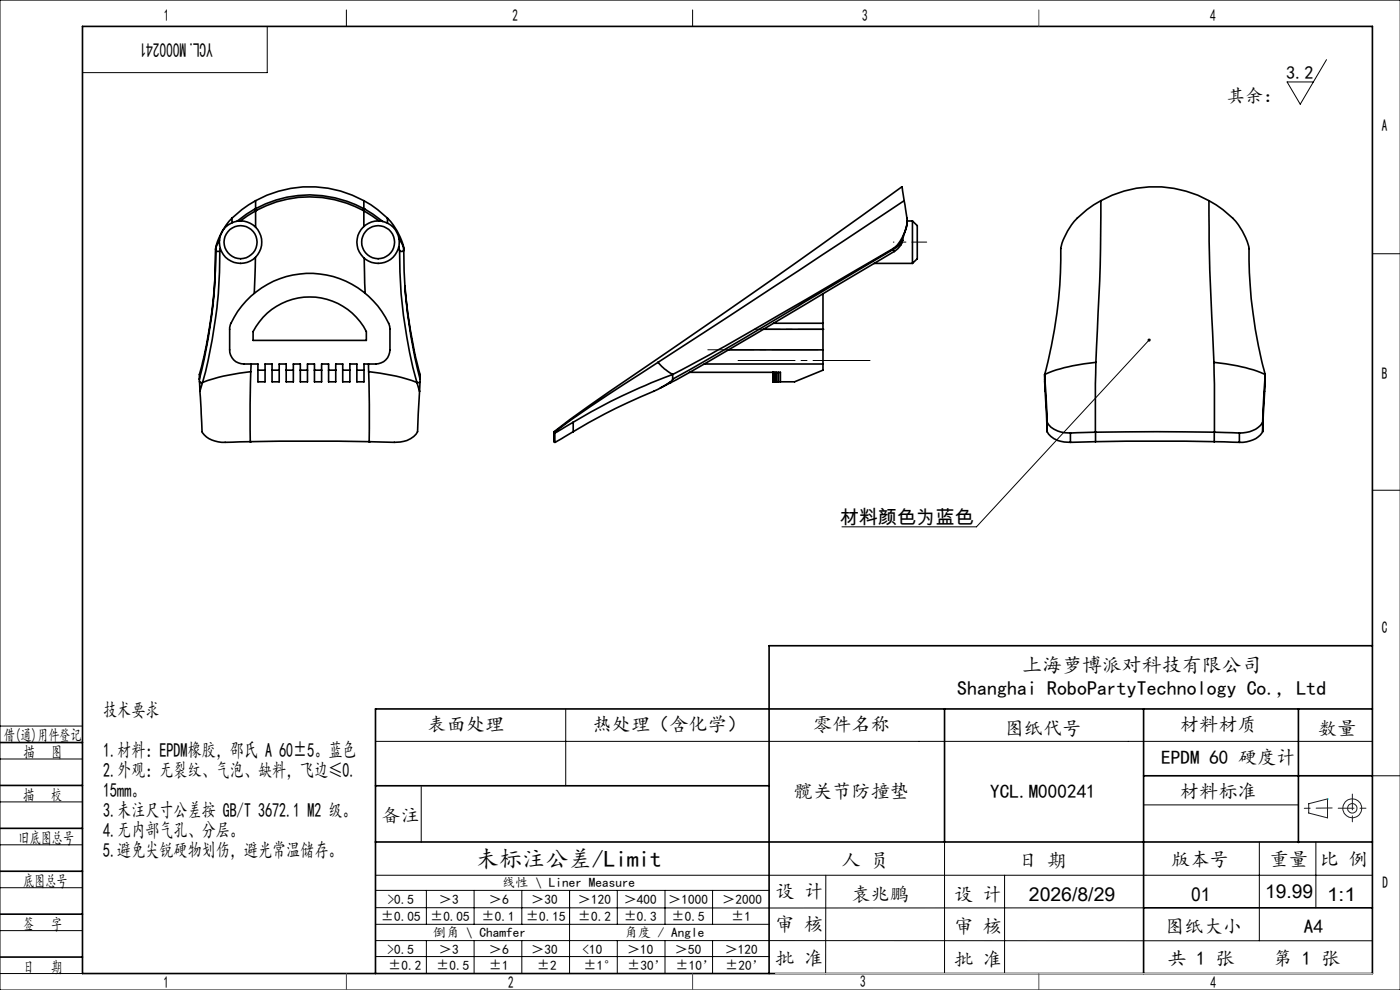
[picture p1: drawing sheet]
<svg xmlns="http://www.w3.org/2000/svg" width="297mm" height="210mm" viewBox="0 0 297 210" stroke-linecap="round" stroke-linejoin="round" font-family="sans-serif">
<g fill="none" stroke="#191924" stroke-width=".21">
<path d="M277.6 170.5l4-1v4l-4-1z"/>
<circle cx="286.9" cy="171.5" r="1.01"/>
<circle cx="286.9" cy="171.5" r="2"/>
</g>
<g fill="none" stroke="#000" stroke-width=".21">
<path d="M0 0h297v210h-297zM56.7 5.6v9.8h-39.2M73.5 2.1v3.5M146.9 2.1v3.5M281.4 12.7l-5.6 9.4-2.7-4.7h5.5M291.1 53.8h5.9M243.8 72.1l-36.6 39.7h-28.6M291.1 104h5.9M0 154h17.5M79.7 157.3h211.4M120 150.4v16.3M0 179.2h17.5"/>
<path d="M0 161h17.5M0 170.1h17.5M89.4 166.9v11.8M200.4 178.6v27.9M242.6 170.7h32.8M267.2 178.6v21M279.2 178.6v14M291.1 164.6h6M0 188.3h17.5M0 197.4h17.5M79.7 185.7h211.4M79.7 199.5l211.4 .1"/>
<path d="M79.7 192.5l162.9 .1M79.7 188.9h83.5M79.7 196.1h83.5M90.5 188.9v7.2M90.5 199.5v7M100.6 188.9v7.2M100.6 199.5v7M110.7 188.9v7.2M110.7 199.5v7M120.8 188.9v17.6M131 188.9v7.2M131 199.5v7"/>
<path d="M141.1 188.9v7.2M141.1 199.5v7M151.2 188.9v7.2M151.2 199.5v7M175.2 185.7v20.9M213.1 185.7v20.8M0 206.5h17.5M79.7 202.9h83.5M163.2 206.5h127.9"/>
</g>
<path d="M150.2 74.2h23.4" fill="none" stroke="#000" stroke-width=".21" stroke-dasharray="30.5 1.3 1.3 1.3" stroke-dashoffset="20.7"/>
<path d="M160 69.8h14.8" fill="none" stroke="#000" stroke-width=".21" stroke-dasharray="30.5 1.3 1.3 1.3" stroke-dashoffset="25"/>
<path d="M156.6 76.5h28" fill="none" stroke="#000" stroke-width=".21" stroke-dasharray="30.5 1.3 1.3 1.3" stroke-dashoffset="18.4"/>
<path d="M193.6 51.4h-4.1" fill="none" stroke="#000" stroke-width=".21" stroke-dasharray="30.5 1.3 1.3 1.3" stroke-dashoffset="30.3"/>
<path d="M193.6 51.4h3" fill="none" stroke="#000" stroke-width=".21" stroke-dasharray="30.5 1.3 1.3 1.3"/>
<g fill="none" stroke="#000" stroke-width=".35">
<path d="M17.5 5.6h273.6v200.9h-273.6zM45.8 52.9a.5 .5 0 0 0 .3 .4 .5 .5 0 0 0 .5-.1M45.8 52.9a86 86 0 0 1-.6 11.2 106.5 106.5 0 0 1-2.9 16.3M45.8 52.7a95.6 95.6 0 0 1-3.5 26.7v1M45.8 52.7v.2M46.6 51l-.7 1.3-.1 .6M46.6 53.2a91.3 91.3 0 0 1-.5 11.2 115.4 115.4 0 0 1-3.1 16.7M46.7 52.7l-.1 .5M49.2 46.3a13.1 13.1 0 0 0-3.4 6.4M49.2 46.3v1M54 44.3l-3.7 2.6M54 44.3l.2 .4"/>
<path d="M54.2 54.6l-.3 7.6M54.2 42.6a23.7 23.7 0 0 1 23 0M54.2 44.3a24 24 0 0 1 23 0M54.2 44.3l.2 .3M54.2 42.6l-2.9 1.9-2.1 1.8M54.2 44.7l-3.2 2.2M54.2 44.7v3.5M54.2 42.6v1.7M54.2 44.3h-.2M54.4 44.6a23.8 23.8 0 0 1 22.6 0M54.4 44.6l-.2 .1M77 44.6l.2 .1"/>
<path d="M77.2 44.3l-.2 .3M77.2 44.3h.2M77.2 42.6l2.9 1.9 2.1 1.8M77.2 44.7l3.2 2.2M77.2 44.7v3.3M77.2 42.6v1.7M77.3 54.7l.2 7.5M77.4 44.3l3.8 2.7M77.4 44.3l-.2 .4M82.2 46.3a11.2 11.2 0 0 1 3.5 6.9M82.2 46.3v1M84.6 52.4l.2 .8"/>
<path d="M84.6 50.6l.9 1.5 .2 .8M84.8 53.2a101.9 101.9 0 0 0 3.6 27.9M85.7 52.9a.5 .5 0 0 1-.4 .4 .5 .5 0 0 1-.5-.1M85.7 52.9a108.8 108.8 0 0 0 3.4 27.5M185.4 55.9h8.2M189.5 52.7l-35.8 20.8-11 5.9M189.5 52.9l-31.6 18.8-15.2 8.7M189.5 52.9l.2 .4M189.5 52.7v.2M189.7 53.3l-13.7 8.1a970.1 970.1 0 0 1-33.7 19.8M191.5 51a3.9 3.9 0 0 1-1.8 2.3M191.5 51a5.3 5.3 0 0 1-2 1.9"/>
<path d="M191.8 42.6l-.5-3-27.1 19.4-30.6 21.1a293.5 293.5 0 0 0-16.1 11.5M191.8 42.6l.2 .9a12.3 12.3 0 0 1 .4 4.2 8 8 0 0 1-2.9 5M191.8 42.6l-22.3 14.8-29.9 19.5M192.4 46.8v1.1l-.9 3.1M192.4 46.9h1.2M193.6 46.9v9M193.6 46.9l1 1v7l-1 1M233.5 42.6a523.7 523.7 0 0 1-1 34.3M233.5 42.6a23.7 23.7 0 0 1 23 0M233.5 42.6a15.7 15.7 0 0 0-8 8.3l-.4 1.6a100.6 100.6 0 0 1-3.5 26.9M256.5 42.6a516.1 516.1 0 0 0 1 34.3M256.5 42.6a16 16 0 0 1 7.7 7.8l.4 .8a7.3 7.3 0 0 1 .4 4 99.9 99.9 0 0 0 3.4 24.2"/>
<path d="M52.2 63.8a18.4 18.4 0 0 1 30.5 5.5v4.9a3 3 0 0 1-3 3h-2.5v3.8h-1.5v-3.8h-1.5v3.8h-1.5v-3.8h-1.5v3.8h-1.5v-3.8h-1.5v3.8h-1.5v-3.8h-1.5v3.8h-1.5v-3.8h-1.5v3.8h-1.5v-3.8h-1.5v3.8h-1.5v-3.8h-1.5v3.8h-1.5v-3.8h-3a2.95 2.95 0 0 1-3-3v-4.7l.3-.9a17.1 17.1 0 0 1 3.2-4.8zM53.2 78.8l-5.9 1-4.3 1.3M53.2 78.8l-.1 14.9M53.3 77.2l-.1 1.6M54.7 78.5h1.5M55.8 67.3a13.5 13.5 0 0 1 21.9 3v1.9h-24v-1.9zM57.7 78.5h1.5M60.7 78.5h1.5M63.7 78.5h1.5M66.7 78.5h1.5M69.7 78.5h1.5M72.7 78.5h1.5"/>
<path d="M75.7 78.5h1.5M78.2 77.2v1.6M78.2 78.8l5.9 1 4.3 1.3M78.2 78.8l.1 14.9M85.9 60.6a96.9 96.9 0 0 0 3.2 18.8v1M139.6 76.9l.3 .3a9.7 9.7 0 0 0 2.8 2.2M139.6 76.9l-14.6 9.5-7.4 5.3M142.7 79.4a125.2 125.2 0 0 0-21.1 10.2M142.7 79.4v1M146.3 79h19.3v2M149.4 77.2h25.2M154.6 74.2h20"/>
<path d="M162 69.8h12.6M164 79v2M164.1 79v2h.1M164.1 68.6h10.5M164.2 79v2M164.5 79v2h.2M164.7 79v2M165.1 79v2h.5M174.6 68.6v1.2M174.6 74.2v3M174.6 62.3v6.3M174.6 69.8v4.4"/>
<path d="M174.6 77.2v1.3l-6 2.5h-3M221.6 79.4l.5 10.2M221.6 79.4l.5 12.2M232.5 76.9l-.1 14.8M232.5 76.9a33.5 33.5 0 0 0-10.9 2.5M257.5 76.9l.1 14.8M257.5 76.9a33.5 33.5 0 0 1 10.9 2.5M268.4 79.4l-.5 10.2M268.4 79.4l-.5 12.2M42.3 80.4v.6M42.3 81l.3 .2 .4-.1M42.3 81l.1 2"/>
<path d="M42.4 83l.5 8.6a5.1 5.1 0 0 0 4.9 2.2l5.3-.1M43 81.1l-.6 1.9M53.1 93.7h25.2M53.1 93.7h.1M78.3 93.7h.1M88.4 81.1l.6 1.9M89 83l-.4 8.6a5.1 5.1 0 0 1-5 2.2l-5.3-.1M89.1 80.4v.6M89.1 81l-.3 .2-.4-.1M89.1 81l-.1 2M117.5 91.6l.1 2.1M117.5 91.6l.1 .1"/>
<path d="M117.6 91.7l.1 .2M117.6 91.7h.1M117.6 93.7h.1M117.6 93.7l.1 .1M117.6 91.7v2M117.7 91.9v1.9M121.6 89.6l-3.9 2.3M121.6 91.6l-3.9 2.2M121.6 89.6v2M142.2 81a27.9 27.9 0 0 1-6.4 3.2 115.9 115.9 0 0 0-14.2 7.4M142.2 81l.1 .2M142.3 81.2l-2.2 1.1"/>
<path d="M142.7 80.4l-.5 .6M164.2 81h.2M164.7 81h.4M222.1 89.6a5.1 5.1 0 0 0 5 2.3M222.1 91.6a5 5 0 0 0 5 2.2M222.1 89.6v2M227.1 91.9v1.9M232.4 91.7l-5.3 .2M232.4 91.7h.1M232.4 91.7h25.2M232.4 93.7h25.2M232.4 93.7l-5.3 .1"/>
<path d="M232.4 91.7v2M257.6 93.7l5.3 .1M257.6 91.7h.1M257.6 91.7v2M257.6 91.7l5.3 .2M262.9 91.9v1.9M267.9 89.6a5.2 5.2 0 0 1-5 2.3M267.9 91.6a5.1 5.1 0 0 1-5 2.2M267.9 89.6v2M291.1 137h-127.9v69.5M0 157.5h17.5M200.4 150.4v28.2"/>
<path d="M242.6 150.4v56.1M275.4 150.4v28.3M291.1 150.4h-211.4v56.1M0 175.7h17.5M0 166.6h17.5M79.7 166.7h83.5M79.7 178.6h211.4M242.6 164.6h48.5M0 184.8h17.5M0 193.9h17.5M242.6 192.6h48.5M0 203h17.5"/>
<circle cx="51" cy="51.4" r="3.5"/>
<circle cx="51" cy="51.4" r="4.5"/>
<circle cx="80.2" cy="51.4" r="3.5"/>
<circle cx="80.2" cy="51.4" r="4.5"/>
</g>
<path d="M282.6 171.4l-5.9 .1M283.9 171.4h6M286.9 168.4v6" fill="none" stroke="#191924" stroke-width=".21" stroke-dasharray="6.3 1.3 1.3 1.3" stroke-dashoffset="3"/>
<path d="M164.5 206.5h126.6" fill="none" stroke="#c0c0c0" stroke-width=".21"/>
<path d="M220.4 2.1v3.5M73.5 206.5v3.5M146.9 206.5v3.5M220.4 206.5v3.5" fill="none" stroke="#00f" stroke-width=".21"/>
<path d="M281.6 169.5h.1" fill="none" stroke="#0ff" stroke-width=".21"/>
<path d="M243.5 72l.2-.2 .3 .1-.2 .2 .2-.2a.33 .33 0 0 1 0 .4 .33 .33 0 0 1-.4 .1 .33 .33 0 0 1-.1-.4z" fill="#000"/>
<text font-size="4.9" x="100.9" y="184">未标注公差/Limit</text>
<g font-size="4.2">
<text x="45.1" y="9.2" transform="rotate(-180 45.1 9.2)">YCL.M000241</text>
<text x="216.8" y="142.5">上海萝博派对科技有限公司</text>
<text x="203.1" y="147.4">Shanghai RoboPartyTechnology Co., Ltd</text>
<text x="21.9" y="152.2">技术要求</text>
<text x="21.9" y="160.6">1.材料：EPDM橡胶，邵氏 A 60±5。蓝色</text>
<text x="21.9" y="164.9">2.外观：无裂纹、气泡、缺料，飞边≤0.</text>
<text x="21.9" y="169.1">15mm。</text>
<text x="21.9" y="173.3">3.未注尺寸公差按 GB/T 3672.1 M2 级。</text>
<text x="21.9" y="177.6">4.无内部气孔、分层。</text>
<text x="21.9" y="181.8">5.避免尖锐硬物划伤，避光常温储存。</text>
</g>
<g font-size="4.1">
<text x="178.1" y="111.1">材料颜色为蓝色</text>
<text x="90.7" y="155.1">表面处理</text>
<text x="125.7" y="155.1">热处理（含化学）</text>
<text x="172.5" y="155.1">零件名称</text>
<text x="213.1" y="155.8">图纸代号</text>
<text x="250.3" y="155.1">材料材质</text>
<text x="279.6" y="155.8">数量</text>
<text x="246.3" y="162.1">EPDM 60 硬度计</text>
<text x="168.4" y="169.2">髋关节防撞垫</text>
<text x="210.1" y="169.2">YCL.M000241</text>
<text x="250.3" y="169.2">材料标准</text>
<text x="80.9" y="174.3">备注</text>
<text x="178.5" y="184">人 员</text>
<text x="216" y="184">日 期</text>
<text x="248.5" y="183.7">版本号</text>
<text x="269.4" y="183.7">重量</text>
<text x="280" y="183.7">比 例</text>
<text x="164.5" y="190.5">设 计</text>
<text x="180.6" y="191">袁兆鹏</text>
<text x="202.4" y="191">设 计</text>
<text x="218.3" y="191">2026/8/29</text>
<text x="252.7" y="191">01</text>
<text x="268.4" y="190.5">19.99</text>
<text x="281.5" y="191">1:1</text>
<text x="164.5" y="197.4">审 核</text>
<text x="202.4" y="197.9">审 核</text>
<text x="247.2" y="198">图纸大小</text>
<text x="276.6" y="198">A4</text>
<text x="164.5" y="204.6">批 准</text>
<text x="202.4" y="205">批 准</text>
<text x="247.7" y="204.6">共 1 张</text>
<text x="270.1" y="204.6">第 1 张</text>
</g>
<g font-size="3.9">
<text x="272.8" y="16.8">3.2</text>
<text x="260.2" y="21.6">其余：</text>
</g>
<g font-size="3.5">
<text x="34.8" y="4.4">1</text>
<text x="108.7" y="4.4">2</text>
<text x="182.9" y="4.4">3</text>
<text x="256.7" y="4.4">4</text>
<text x="293.2" y="27.8">A</text>
<text x="293.2" y="80.3">B</text>
<text x="293.2" y="134.2">C</text>
<text x=".8" y="157.2">借(通)用件登记</text>
<text x="5" y="160.8">描</text>
<text x="10.9" y="160.8">图</text>
<text x="4.9" y="169.8">描</text>
<text x="10.8" y="169.8">校</text>
<text x="3.9" y="179">旧底图总号</text>
<text x="4.9" y="188.1">底图总号</text>
<text x="293.3" y="188.4">D</text>
<text x="4.9" y="197.2">签</text>
<text x="10.8" y="197.2">字</text>
<text x="4.9" y="206.3">日</text>
<text x="10.8" y="206.3">期</text>
<text x="34.7" y="209.6">1</text>
<text x="107.8" y="209.6">2</text>
<text x="182.5" y="209.3">3</text>
<text x="256.8" y="209.7">4</text>
</g>
<g font-size="2.8">
<text x="82.2" y="191.7">&gt;0.5</text>
<text x="93.1" y="191.7">＞3</text>
<text x="103.7" y="191.7">＞6</text>
<text x="106.6" y="188.1">线性 \ Liner Measure</text>
<text x="112.7" y="191.7">＞30</text>
<text x="122.6" y="191.7">＞120</text>
<text x="132.3" y="191.7">＞400</text>
<text x="141.8" y="191.7">＞1000</text>
<text x="153.2" y="191.7">＞2000</text>
<text x="80.8" y="195.3">±0.05</text>
<text x="91.2" y="195.3">±0.05</text>
<text x="102.2" y="195.3">±0.1</text>
<text x="111.6" y="195.3">±0.15</text>
<text x="122.6" y="195.3">±0.2</text>
<text x="132.3" y="195.3">±0.3</text>
<text x="142.5" y="195.3">±0.5</text>
<text x="155.1" y="195.3">±1</text>
<text x="82.2" y="202.3">&gt;0.5</text>
<text x="91.8" y="198.8">倒角 \ Chamfer</text>
<text x="93.1" y="202.3">＞3</text>
<text x="103.7" y="202.3">＞6</text>
<text x="112.7" y="202.3">＞30</text>
<text x="123.6" y="202.3">&lt;10</text>
<text x="132.5" y="198.8">角度 / Angle</text>
<text x="133" y="202.3">＞10</text>
<text x="143.2" y="202.3">＞50</text>
<text x="153.7" y="202.3">＞120</text>
<text x="82.3" y="205.8">±0.2</text>
<text x="92.5" y="205.8">±0.5</text>
<text x="103.7" y="205.8">±1</text>
<text x="113.9" y="205.8">±2</text>
<text x="123.8" y="205.7">±1°</text>
<text x="133" y="205.7">±30’</text>
<text x="143.3" y="205.7">±10’</text>
<text x="153.8" y="205.8">±20’</text>
</g>
</svg>
